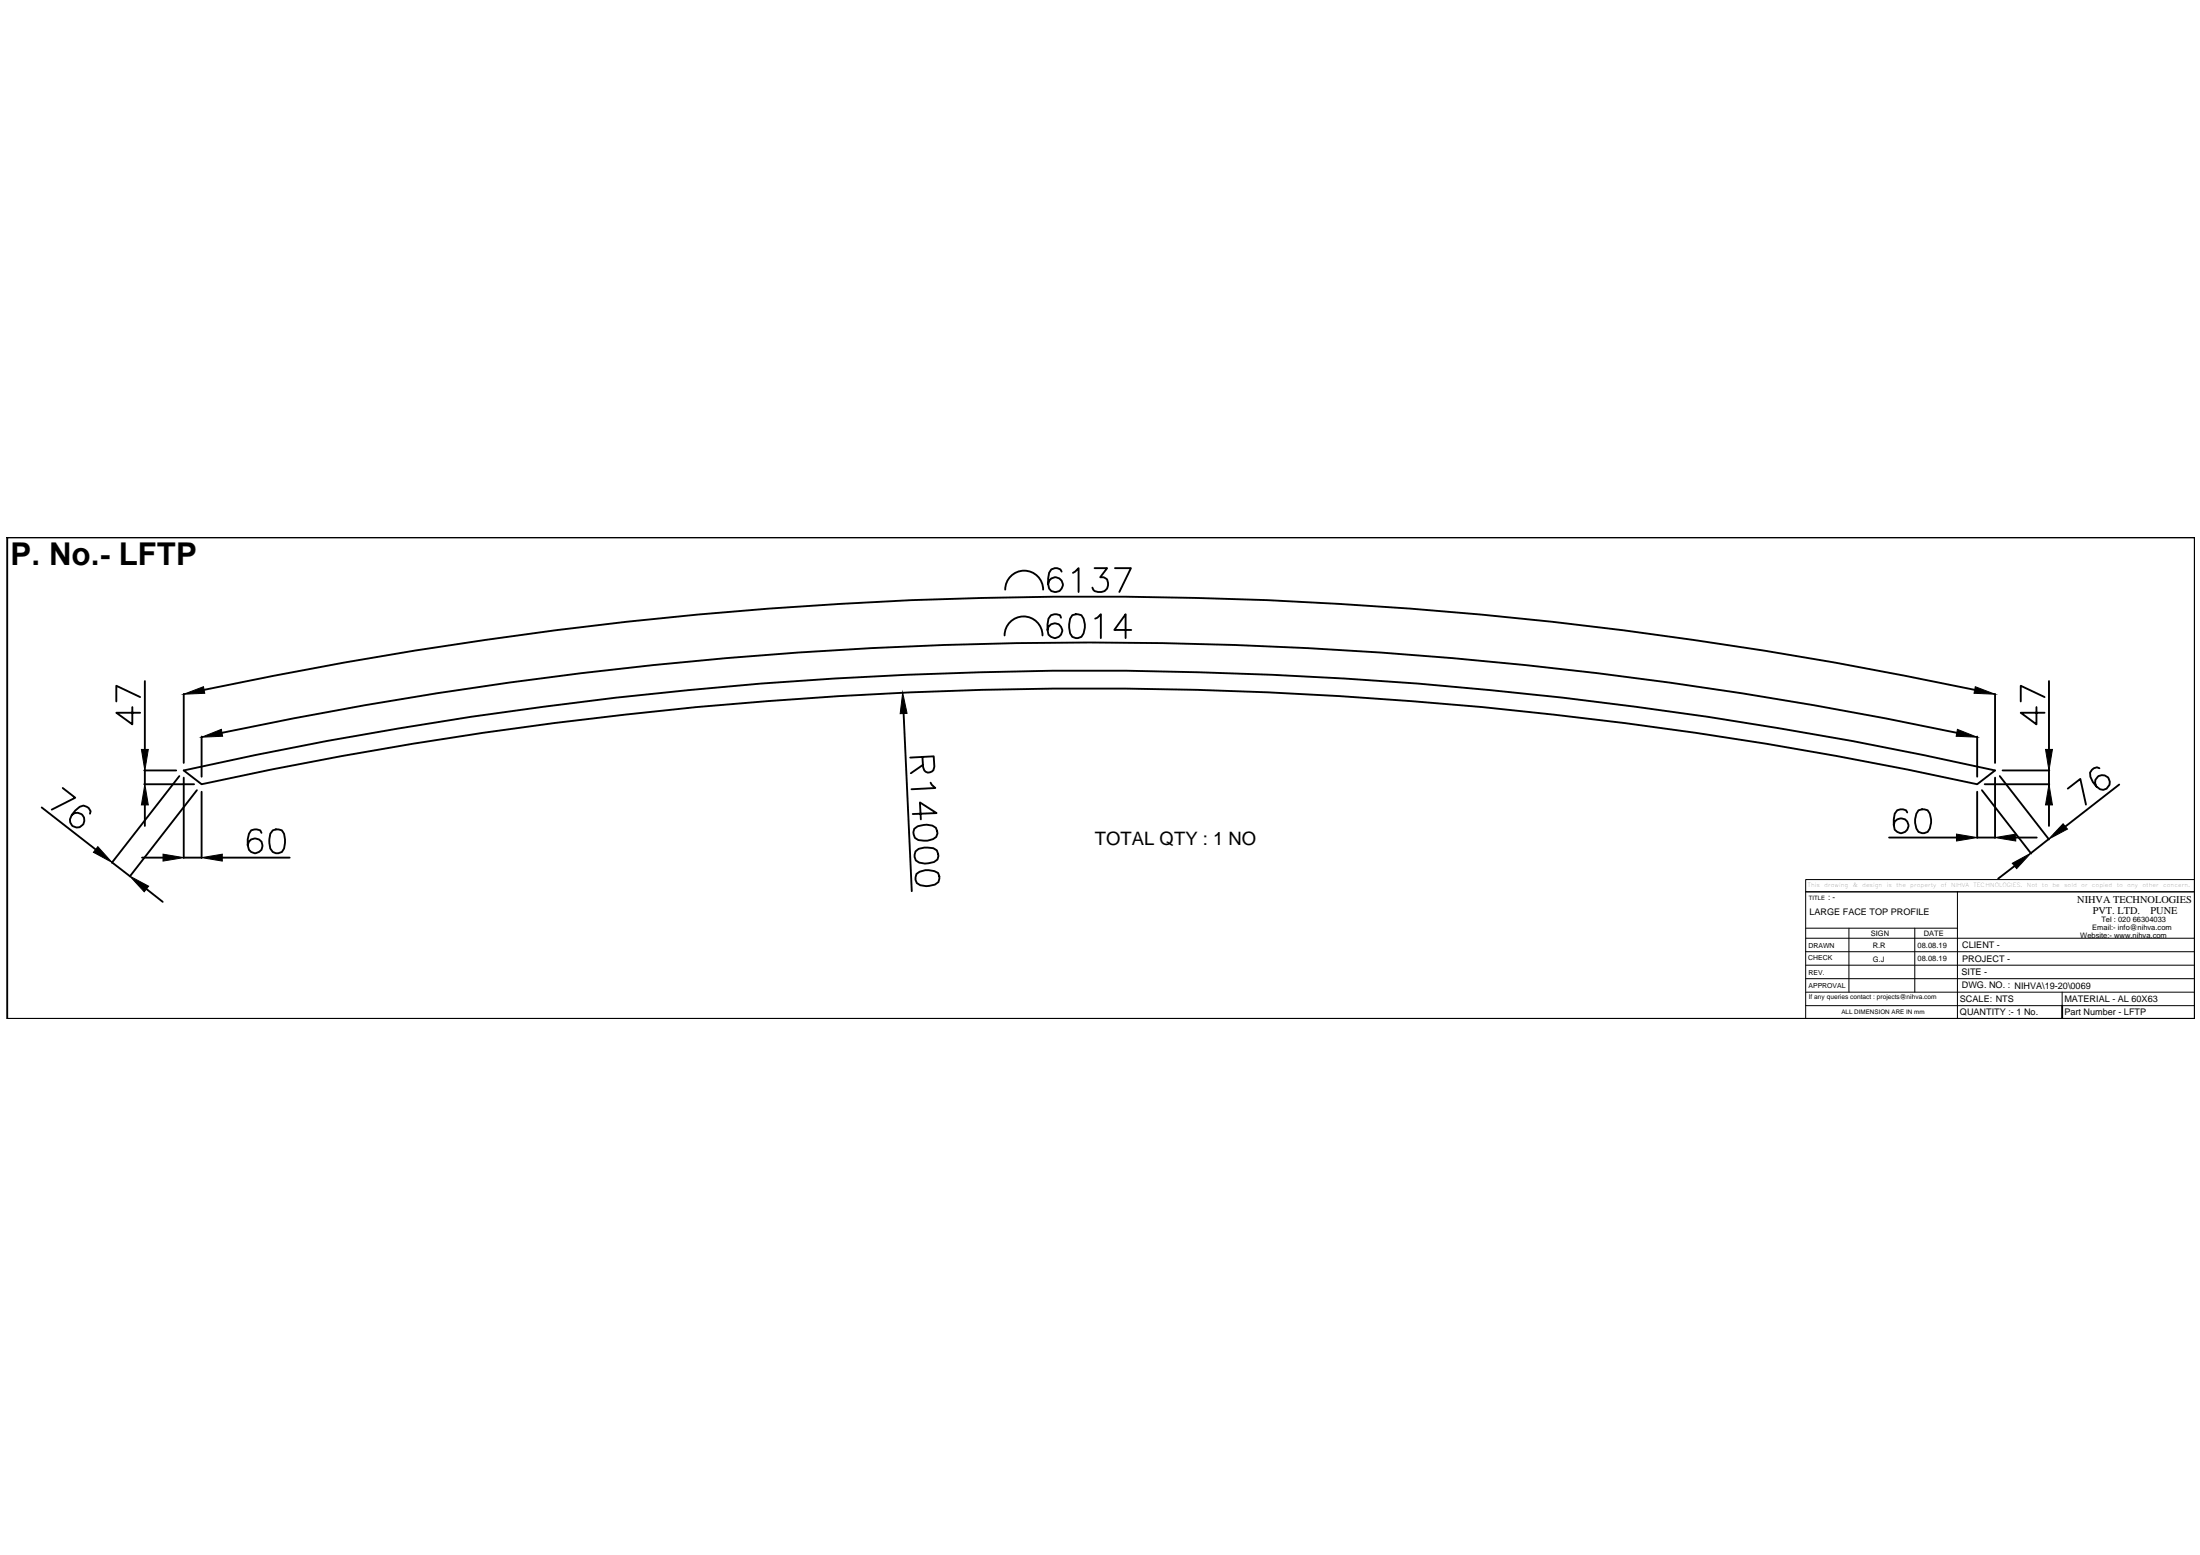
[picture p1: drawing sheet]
<svg xmlns="http://www.w3.org/2000/svg" width="297mm" height="210mm" viewBox="0 0 297 210" stroke-linecap="round" stroke-linejoin="round" font-family="sans-serif">
<!-- layer: 0 -->
<g fill="none" stroke="#000" stroke-width=".25">
<path d="M1 72.5h295.3v65h-295.3zM135.7 79.6a2.56 2.56 0 0 1 2.6-2.6 2.56 2.56 0 0 1 2.5 2.6M143.3 77.2a.93 .93 0 0 0-1.4-.3 3.1 3.1 0 0 0-.3 2.5 1 1 0 0 0 1.7 .2 1 1 0 0 0-.4-1.6 1 1 0 0 0-1.4 .9M144.9 77.3l.7-.6v3.2M147.8 76.7h1.7l-1 1.2a.88 .88 0 0 1 1.1 1.1 1.2 1.2 0 0 1-2 .6l-.1-.3M150.5 76.7h2.2l-1.6 3.2M17.9 95.4v2.4l-2.2-1.6h3.2M18.9 94.1l-3.2-1.5v2.1M19.6 91.9v9.3M24.8 93.7v9.3M27.2 99.4v5.4M27.6 93.1a573.5 573.5 0 0 1 239 0"/>
<path d="M30 98.9a568.6 568.6 0 0 1 234.2 0M122 96.3l1.1 24M140.8 85.8a2.56 2.56 0 0 0-2.6-2.6 2.56 2.56 0 0 0-2.6 2.6M143.3 83.4l-.2-.4a1.14 1.14 0 0 0-1.5 .5l-.2 .8v.7l.2 .7a1 1 0 0 0 1.6 .1 1 1 0 0 0-.3-1.5 1 1 0 0 0-1.5 .7M144.8 83l.4-.1 .8 .1a2.48 2.48 0 0 1 0 3 1.01 1.01 0 0 1-1.5-.5 2.93 2.93 0 0 1 .3-2.5zM147.9 83.5l.3-.1 .4-.5v3.2M152.7 85h-2.2l1.5-2.1v3.2M267 99.4v5.4M269.4 93.7v9.3M275 95.4v2.4l-2.2-1.6h3.3M276.1 94.1l-3.3-1.5v2.1M276.6 91.9v9.3"/>
<path d="M5.6 109l7.3 5.7M8.5 106.4l1.7 1.3-3.2 1.6M12.1 109.8l.1-.3a1.05 1.05 0 0 0-1.4-.6l-.6 .5-.5 .6-.3 .6a1 1 0 0 0 1.3 1 1 1 0 0 0 .6-1.4 1 1 0 0 0-1.6-.2M15.1 116.4l2.4 1.9M19.2 115.8h2.8M19.5 105.9h6.7M19.5 104h4.3M19.6 104v1.9M19.6 108.7v2.8M24.2 104.8l-9.1 11.6M24.8 105v10.8M24.8 115.8h2.4"/>
<path d="M26.6 106.7l-9.1 11.6M27.2 106.9v8.9M30 115.8h9.1M35.3 112.4l-.2-.3-.4-.1-.8 .1a2.84 2.84 0 0 0-.3 2.6 1 1 0 0 0 1.6 .1 1 1 0 0 0-.4-1.6 1 1 0 0 0-1.4 .9M36.8 112.1l.5-.1 .8 .1a2.68 2.68 0 0 1 0 2.9 1.04 1.04 0 0 1-1.6-.5l-.1-1.2 .1-.7zM123.2 109.9l3.2-.1-2.2-1.5 .1 2.3M123.4 111.9a2.54 2.54 0 0 1 3-.2 .98 .98 0 0 1-.4 1.6l-.8 .2-1.2-.1a1.12 1.12 0 0 1-.6-1.5zM123.6 114.9l.4-.3 .8-.2 1.2 .1a1.02 1.02 0 0 1 .7 .9 1.02 1.02 0 0 1-.6 1 2.56 2.56 0 0 1-2.4-.3l-.2-.4zM123.7 118a2.51 2.51 0 0 1 3-.2 1.08 1.08 0 0 1-.5 1.6 2.58 2.58 0 0 1-2.4-.2l-.2-.4zM124.5 102.2l.1 1.3 .2 .5a.74 .74 0 0 0 1.2 0l.2-.5-.1-1.4-3.2 .2M124.6 103.2l-1.6 1.2M125.6 105.6l.2 .3 .5 .5-3.2 .1"/>
<path d="M255.1 113.1h9.1M257.5 109.7l-.2-.3a1.08 1.08 0 0 0-1.5 .4l-.1 .8v.8l.1 .6a1 1 0 0 0 1.6 .2 1 1 0 0 0-.3-1.6 1 1 0 0 0-1.4 .8M259 109.4l.5-.2 .8 .2a2.48 2.48 0 0 1 0 2.9 1.01 1.01 0 0 1-1.6-.5 2.58 2.58 0 0 1 .3-2.4zM267 106.9v6.2M267 113.1h2.4M267.6 106.7l6.6 8.5M268 105.9h8.7M269.4 105v8.1M270 104.8l6.6 8.5M270.4 104h6.3M272 116.9l-2.2 1.7M272.2 113.1h2.8"/>
<path d="M276.6 113.3l-2.4 1.9M276.6 104v1.9M276.6 108.7v2.8M279.2 106.5l1.7-1.4 .7 3.5M283.5 103.7a.92 .92 0 0 0-1.3 .6 2.76 2.76 0 0 0 1.3 2.2 1 1 0 0 0 1.4-.9 1 1 0 0 0-1.3-1 1 1 0 0 0-.6 1.6M286.1 105.9l-7.3 5.7M19.8 120l2.2 1.7M278.4 135.7v1.8"/>
</g>
<path d="M243.8 118.7h52.5v18.8h-52.5v-17.1h52.5h-52.5zM243.8 132.1h52.5M243.8 130.3h52.5M243.8 128.5h52.5M243.8 126.6h52.5M243.8 125.3h20.5M243.8 133.9h52.5M243.8 135.7h52.5M249.6 125.3v8.6M258.5 125.3v8.6M264.3 120.4v17.1M278.4 133.9v1.8" fill="none" stroke="#000" stroke-width=".14"/>
<!-- layer: SEGMENT PROFILE 2 -->
<path d="M24.8 104a561.2 561.2 0 0 1 244.6 0l-2.4 1.9a562 562 0 0 0-239.8 0z" fill="none" stroke="#000" stroke-width=".25"/>
<!-- layer: 0 -->
<g fill="#000" stroke="#000" stroke-width=".14">
<path d="M24.8 93.7l2.7-1 .1 .9zM27.2 99.5l2.7-1 .2 .9zM121.9 93.5l.6 2.8h-1zM264.3 98.5l2.7 1-2.9-.1zM266.7 92.7l2.7 1-2.9-.1zM13.2 114.3l1.9 2.1-2.5-1.4zM19.6 105.9l.4 2.8h-.9zM19.1 101.2h.9l-.4 2.8zM17.5 118.3l2.6 1.3-.6 .8zM22 115.3l2.8 .5-2.8 .4zM27.2 115.8l2.8-.5v.9zM264.2 112.6l2.8 .5-2.8 .4z"/>
<path d="M271.7 116.5l2.5-1.3-1.9 2zM269.4 113.1l2.8-.5v.9zM276.6 105.9l.5 2.8h-.9zM276.2 101.2h.9l-.5 2.8zM278.6 111.2l.5 .7-2.5 1.4z"/>
</g>
<text font-size="4.2" x="1.4" y="76.3">P. No.- LFTP</text>
<text font-size="2.5" x="147.8" y="114">TOTAL QTY : 1 NO</text>
<g font-size="1.4">
<text x="280.5" y="121.9">NIHVA TECHNOLOGIES</text>
<text x="282.6" y="123.4">PVT. LTD.</text>
<text x="290.4" y="123.4">PUNE</text>
</g>
<g font-size="1.2">
<text x="244.3" y="123.5">LARGE FACE TOP PROFILE</text>
<text x="264.8" y="131.6">SITE -</text>
<text x="264.9" y="128">CLIENT -</text>
<text x="264.9" y="129.8">PROJECT -</text>
<text x="264.6" y="135.2">SCALE: NTS</text>
<text x="264.6" y="137.1">QUANTITY :- 1 No.</text>
<text x="264.9" y="133.4">DWG. NO. : NIHVA\19-20\0069</text>
<text x="278.7" y="135.2">MATERIAL - AL 60X63</text>
<text x="278.7" y="137.1">Part Number - LFTP</text>
</g>
<text font-size="1.1" x="246.8" y="121.4">: -</text>
<g font-size="1">
<text x="282.5" y="125.5">Email:- info@nihva.com</text>
<text x="283.7" y="124.5">Tel : 020 66304033</text>
<text x="252.6" y="126.4">SIGN</text>
<text x="252.9" y="128">R.R</text>
<text x="252.9" y="129.8">G.J</text>
<text x="258.9" y="127.9">08.08.19</text>
<text x="258.9" y="129.7">08.08.19</text>
<text x="259.8" y="126.4">DATE</text>
<text x="280.9" y="126.6">Website:- www.nihva.com</text>
</g>
<g font-size=".9">
<text x="244.1" y="129.6">CHECK</text>
<text x="244.2" y="128">DRAWN</text>
<text x="244.2" y="131.6">REV.</text>
<text x="244.2" y="133.4">APPROVAL</text>
<text x="244.2" y="134.8">If any queries contact : projects@nihva.com</text>
</g>
<g font-size=".8">
<text x="246.3" y="119.7">drawing</text>
<text x="250.1" y="119.7">&amp;</text>
<text x="251.4" y="119.7">design</text>
<text x="256" y="119.7">the</text>
<text x="257.9" y="119.7">property</text>
<text x="262" y="119.7">of</text>
<text x="263.4" y="119.7">NIHVA</text>
<text x="266.5" y="119.7">TECHNOLOGIES.</text>
<text x="273.7" y="119.7">Not</text>
<text x="277.1" y="119.7">be</text>
<text x="278.7" y="119.7">sold</text>
<text x="282.4" y="119.7">copied</text>
<text x="287.2" y="119.7">any</text>
<text x="292.1" y="119.7">concern.</text>
<text x="244.2" y="121.4">TITLE</text>
<text x="248.6" y="136.9">ALL DIMENSION ARE IN mm</text>
</g>
</svg>
